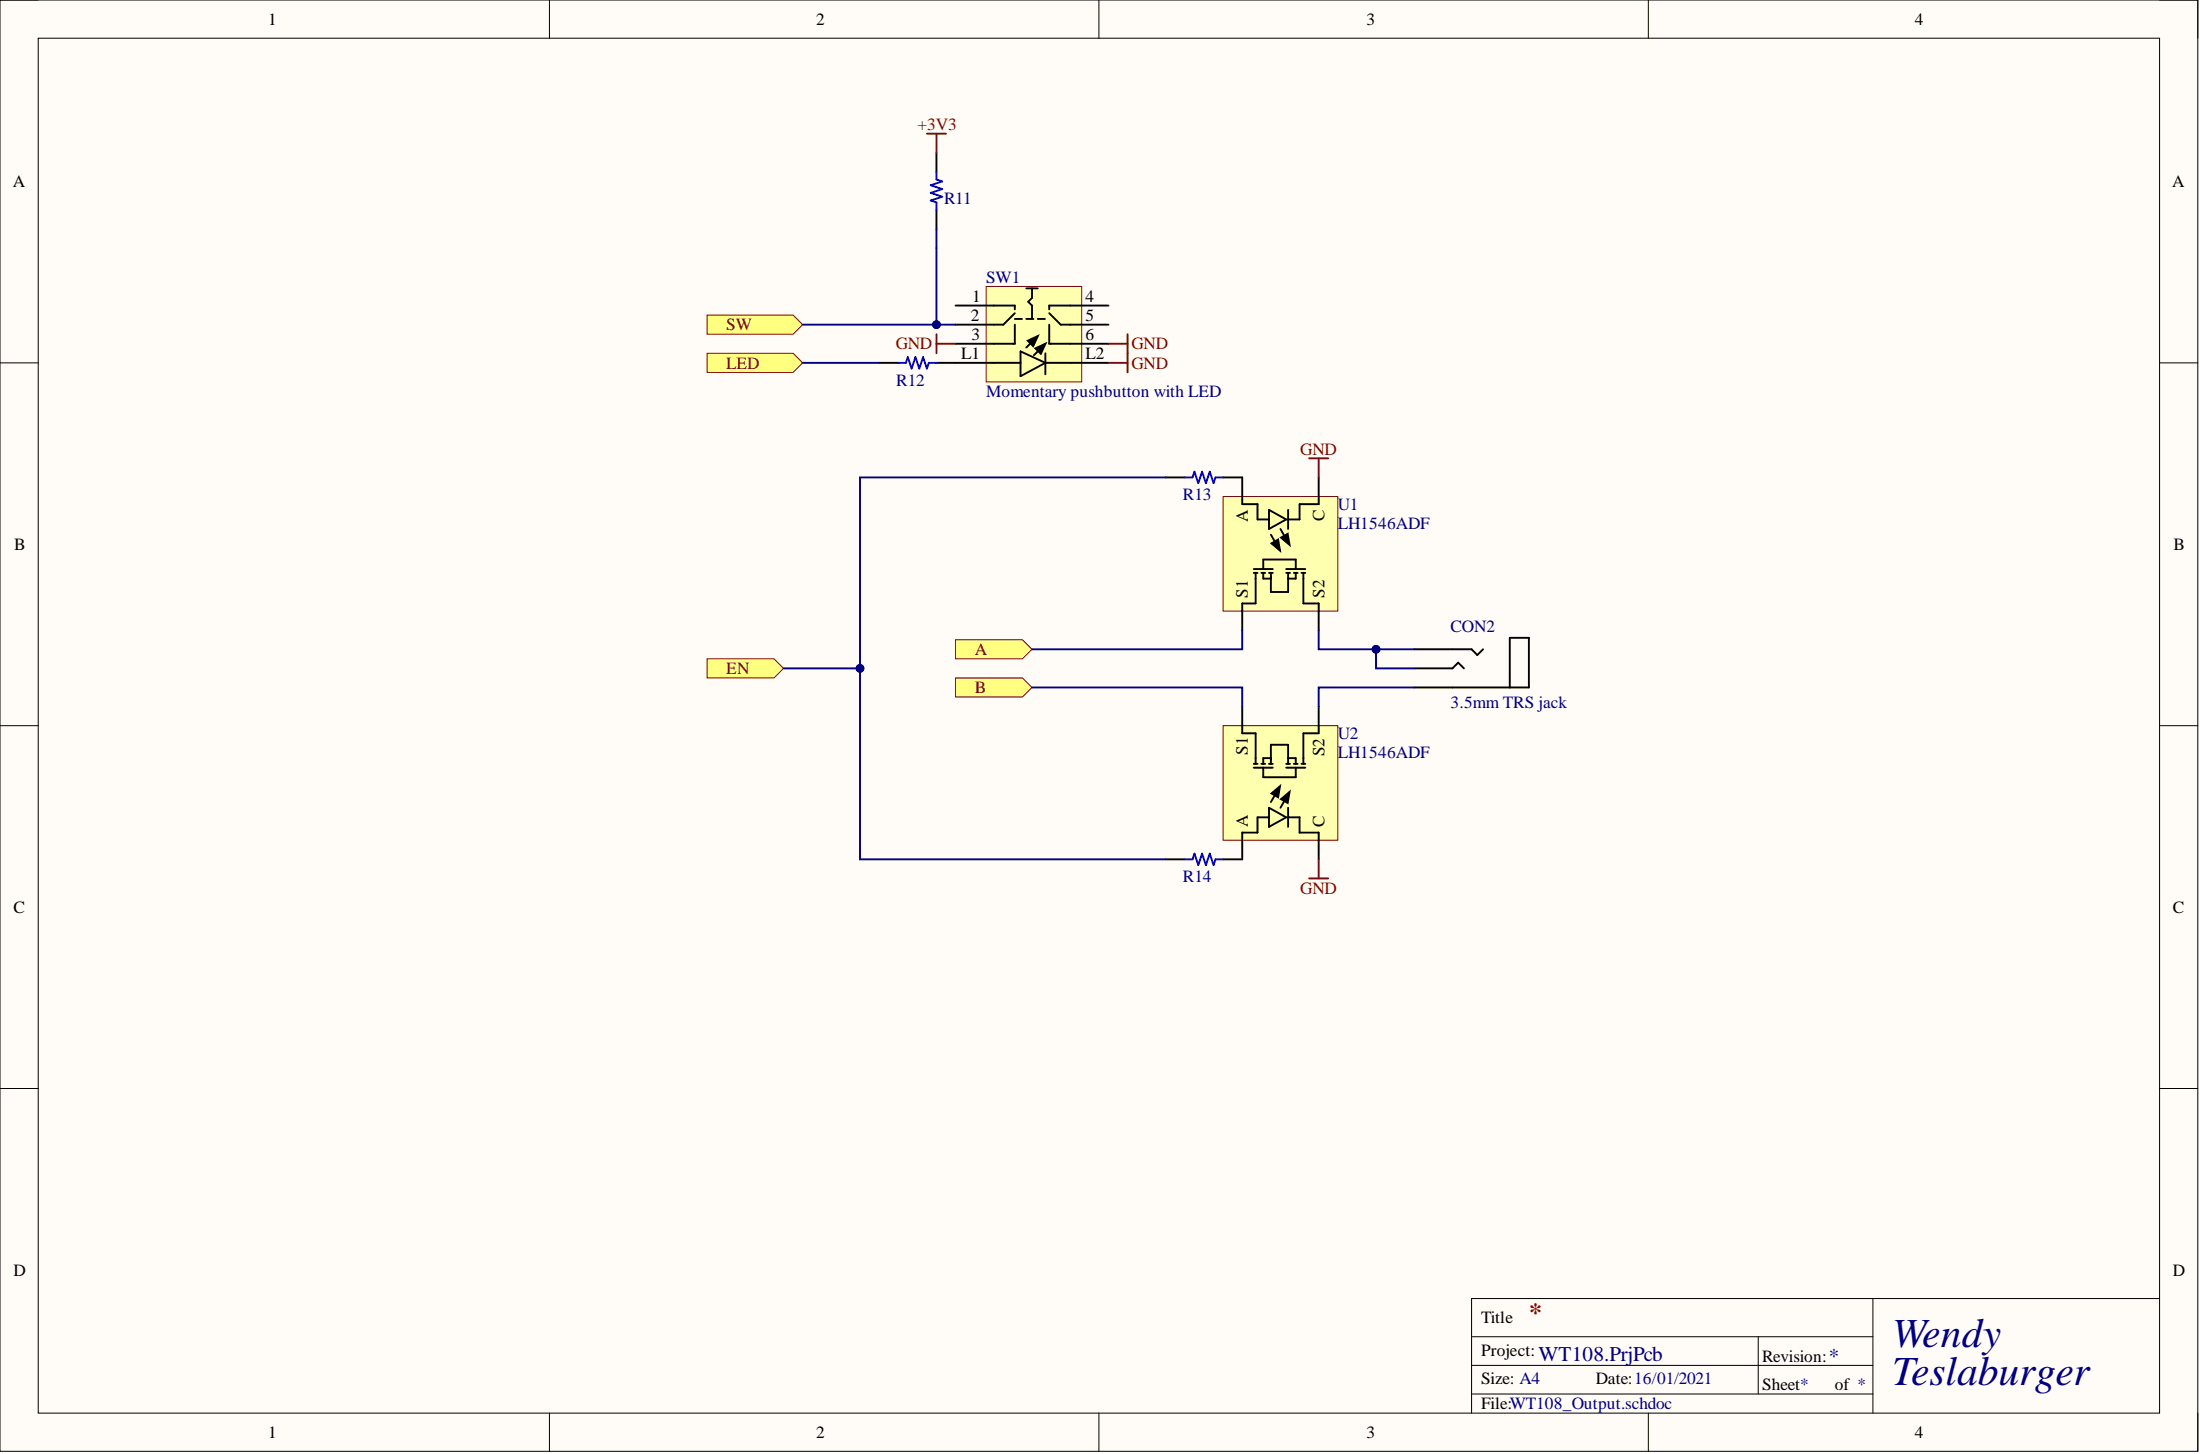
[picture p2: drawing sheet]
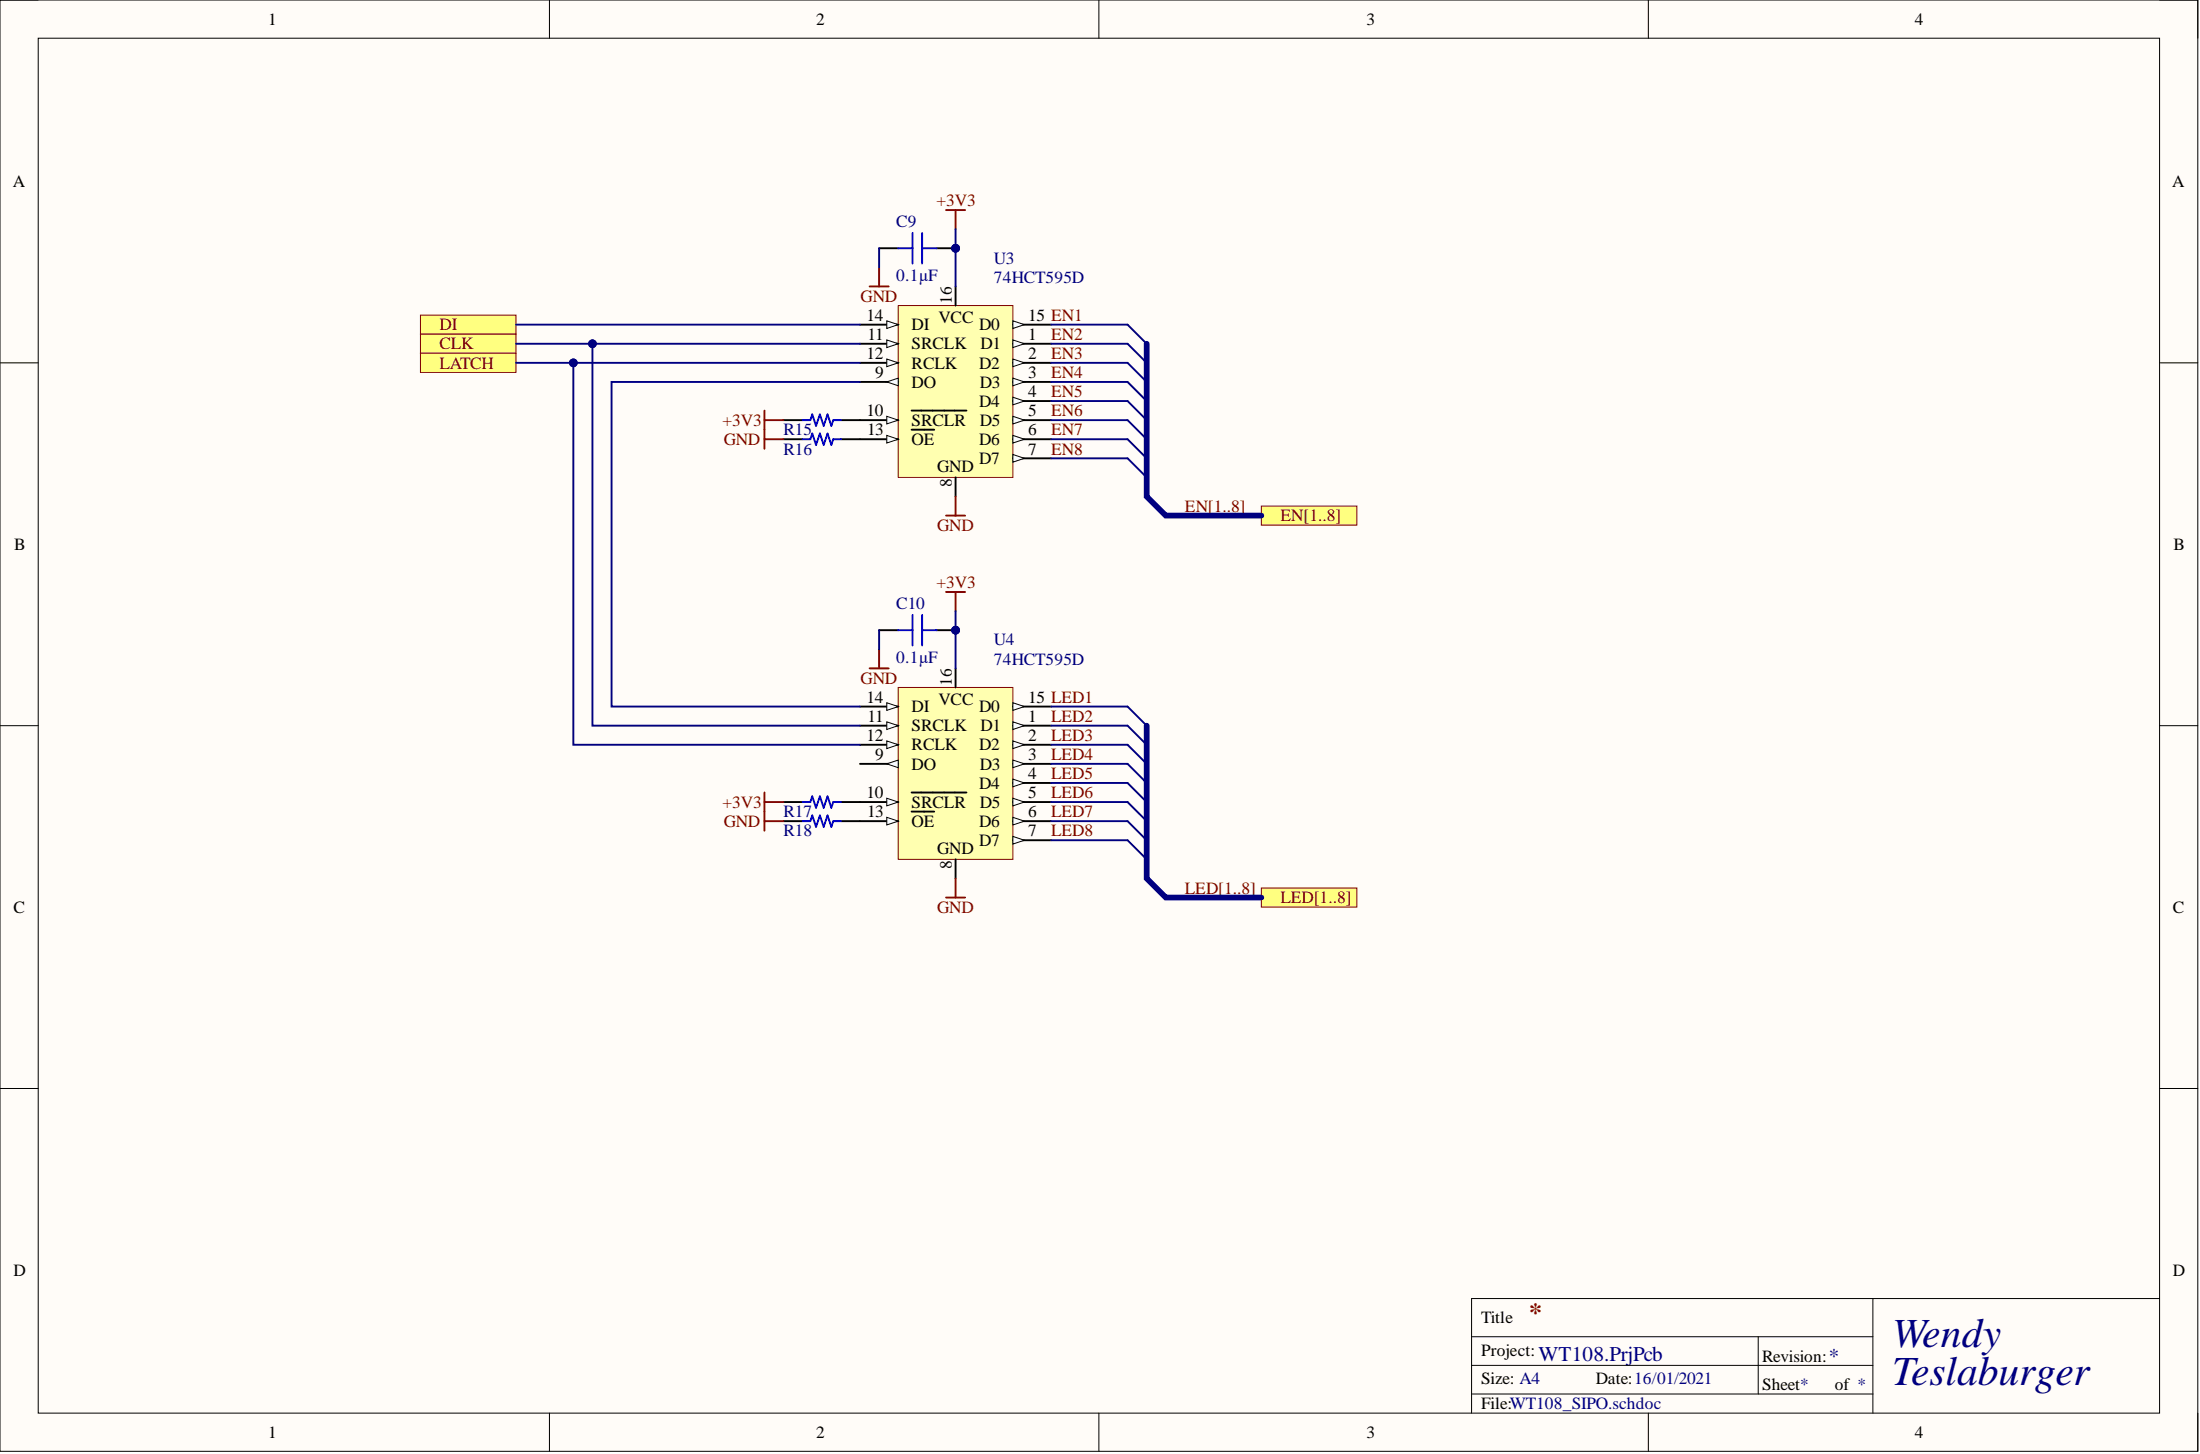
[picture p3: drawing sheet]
# Altium project WT108.PrjPcb
2 sheets, 16 parts. Net scope: flat (ports and power ports of the same name join across sheets).
Board file: WT108.PcbDoc
Sheets:
  WT108_Output.schdoc
  WT108_SIPO.schdoc

## Sheet WT108_Output.schdoc
size A4

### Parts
CON2  3.5mm TRS jack  [3.5mm socket, side mount]
R11  10 kOhms  [RES 0603_1608]  (value not drawn)
R12  120 Ohms  [RES 0603_1608]  (value not drawn)
R13  120 Ohms  [RES 0603_1608]  (value not drawn)
R14  120 Ohms  [RES 0603_1608]  (value not drawn)
SW1  Momentary pushbutton with LED  [Switch_with_LED]
U1  LH1546ADF  [LH1546]
U2  LH1546ADF  [LH1546]

### Ports
A (in), B (in), EN (in), LED (in), SW (in)

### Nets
+3V3: R11.2
GND: SW1.3 SW1.6 SW1.L2(C) U1.2(C) U2.2(C)
NetCON2_R: CON2.R CON2.T U1.3(S2)
NetCON2_S: CON2.S U2.3(S2)
NetR11_1: R11.1 SW1.2 ; port SW
NetR12_1: R12.1 ; port LED
NetR12_2: R12.2 SW1.L1(A)
NetR13_1: R13.1 R14.1 ; port EN
NetR13_2: R13.2 U1.1(A)
NetR14_2: R14.2 U2.1(A)
NetU1_4: U1.4(S1) ; port A
NetU2_4: U2.4(S1) ; port B

Not connected (* = marked no-connect by the designer): SW1 1(7) 4 5

## Sheet WT108_SIPO.schdoc
size A4

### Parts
C9  0.1µF  [CAP 0603_1608]
C10  0.1µF  [CAP 0603_1608]
R15  10 kOhms  [RES 0603_1608]  (value not drawn)
R16  10 kOhms  [RES 0603_1608]  (value not drawn)
R17  10 kOhms  [RES 0603_1608]  (value not drawn)
R18  10 kOhms  [RES 0603_1608]  (value not drawn)
U3  74HCT595D  [SOP65P780X180-16N]
U4  74HCT595D  [SOP65P780X180-16N]

### Ports
CLK, DI, EN[1..8], LATCH, LED[1..8]

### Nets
+3V3: C9.1 C10.1 R15.1 R17.1 U3.16(VCC) U4.16(VCC)
GND: C9.2 C10.2 R16.1 R18.1 U3.8(GND) U4.8(GND)
EN1: U3.15(D0)
EN2: U3.1(D1)
EN3: U3.2(D2)
EN4: U3.3(D3)
EN5: U3.4(D4)
EN6: U3.5(D5)
EN7: U3.6(D6)
EN8: U3.7(D7)
LED1: U4.15(D0)
LED2: U4.1(D1)
LED3: U4.2(D2)
LED4: U4.3(D3)
LED5: U4.4(D4)
LED6: U4.5(D5)
LED7: U4.6(D6)
LED8: U4.7(D7)
NetR15_2: R15.2 U3.10(~{SRCLR})
NetR16_2: R16.2 U3.13(~{OE})
NetR17_2: R17.2 U4.10(~{SRCLR})
NetR18_2: R18.2 U4.13(~{OE})
NetU3_9: U3.9(DO) U4.14(DI)
NetU3_11: U3.11(SRCLK) U4.11(SRCLK) ; port CLK
NetU3_12: U3.12(RCLK) U4.12(RCLK) ; port LATCH
NetU3_14: U3.14(DI) ; port DI

Not connected (* = marked no-connect by the designer): U4 9(DO)

### Buses and harness runs
bus EN[1..8] = port EN[1..8]
bus LED[1..8] = port LED[1..8]

## Nets that join several sheets
+3V3: WT108_Output (R11.2), WT108_SIPO (6 pins)
GND: WT108_Output (5 pins), WT108_SIPO (6 pins)
